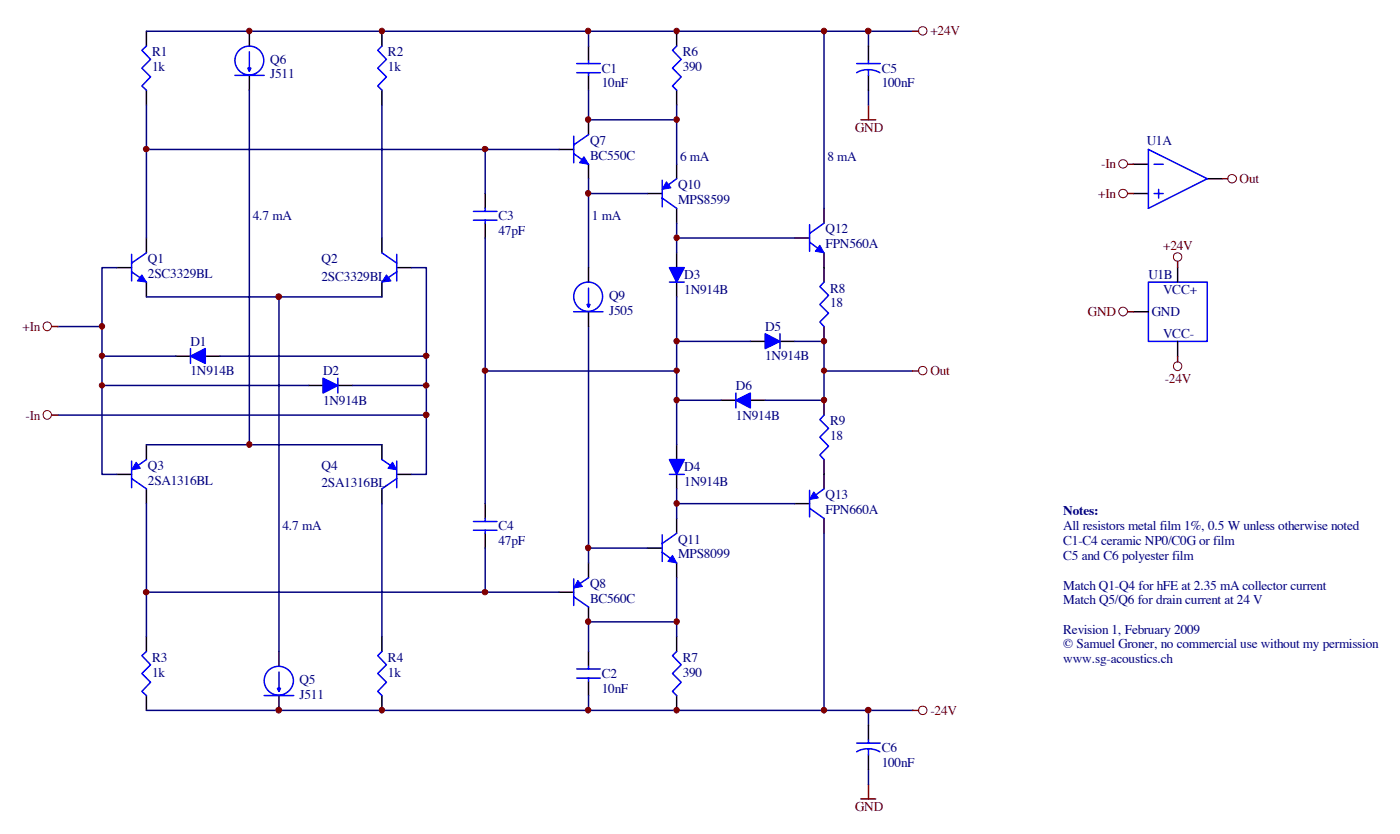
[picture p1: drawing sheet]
<svg xmlns="http://www.w3.org/2000/svg" width="156mm" height="93mm" viewBox="0 0 156 93" stroke-linecap="round" stroke-linejoin="round" font-family="sans-serif">
<g fill="none" stroke="#000" stroke-width=".16">
<path d="M16.3 3.5v1.6M16.3 10v1.7M27.8 3.5v1.6M27.8 8.4v1.6M42.6 3.5v1.6M42.6 10v1.7M62.3 16.6h1.6M65.6 5.1v1.7M65.6 8.4v1.6M65.6 13.3v1.7M65.6 18.3v1.6M75.4 3.5v1.6"/>
<path d="M75.4 10v1.7M75.4 18.3v1.6M96.8 5.1v1.7M96.8 8.4v1.6M126.3 18.3h1.7M134.6 19.9h1.6M13 29.8h1.7M16.3 26.5v1.7M16.3 31.4v1.7M19.6 39.7h1.6M22.9 39.7h1.6M42.6 26.5v1.7"/>
<path d="M42.6 31.4v1.7M44.2 29.8h1.7M54.1 21.6v1.6M54.1 24.9v1.6M65.6 29.8v1.6M65.6 34.7v1.7M72.2 21.6h1.6M75.4 23.2v1.7M75.4 28.2v1.6M75.4 31.4v1.7M83.6 38h1.7M86.9 38h1.7"/>
<path d="M88.6 26.5h1.6M91.8 23.2v1.7M91.8 28.2v3.2M91.8 36.4v1.6M126.3 21.6h1.7M126.3 34.7h1.7M131.3 29.8v1.6M131.3 38v1.7M13 52.8h1.7M16.3 49.5v1.7M16.3 54.5v1.6M34.4 42.9h1.6"/>
<path d="M37.7 42.9h1.6M42.6 49.5v1.7M42.6 54.5v1.6M44.2 52.8h1.7M54.1 56.1v1.7M54.1 59.4v1.7M75.4 49.5v1.7M75.4 52.8v1.7M75.4 57.8v1.6M80.4 44.6h1.6M83.6 44.6h1.7M88.6 56.1h1.6"/>
<path d="M91.8 44.6v1.6M91.8 51.2v3.3M91.8 57.8v1.6M16.3 70.9v1.7M16.3 77.5v1.6M31.1 72.6v1.6M31.1 77.5v1.6M42.6 70.9v1.7M42.6 77.5v1.6M62.3 66h1.6M65.6 62.7v1.7M65.6 67.6v1.7"/>
<path d="M65.6 72.6v1.6M65.6 75.9v1.6M72.2 61.1h1.6M75.4 62.7v1.7M75.4 70.9v1.7M75.4 77.5v1.6M96.8 80.8v1.6M96.8 84.1v1.6"/>
</g>
<g fill="none" stroke="#00f" stroke-width=".16">
<path d="M16.3 5.1l-.5 .5 1 1-1 1 1 1-1 1 .5 .4M26.2 8.4h3.2M27.8 5.8v2.1l.2-.3h-.4l.2 .3M42.6 5.1l-.5 .5 1 1-1 1 1 1-1 1 .5 .4M63.9 17.1l1.7 1.2M63.9 15.2v2.9M64.3 7.1h2.6M64.3 8.1h2.6M65.6 15l-1.7 1.1M65.6 6.8v.3M65.6 8.1v.3M75.4 5.1l-.4 .5 .9 1-.9 1 .9 1-.9 1 .4 .4"/>
<path d="M75.4 19.9l-1.1 .9M95.5 8.1a2.63 2.63 0 0 1 2.6 0M95.5 7.1h2.6M96.8 6.8v.3M96.8 7.8v.6M128 16.6l6.6 3.3-6.6 3.3zM128.6 18.3h1M14.7 30.3l1.6 1.1M14.7 28.3v3M16.3 28.2l-1.6 1.1M21.2 38.8v1.7M42.6 28.2l1.6 1.1"/>
<path d="M44.2 30.3l-1.6 1.1M44.2 28.3v3M52.8 24.5h2.6M52.8 23.5h2.6M54.1 23.2v.3M54.1 24.5v.4M63.9 34.7h3.3M65.6 32.1v2.1l.2-.3h-.4l.2 .3M73.8 20.1v2.9M73.8 22.1l1.6 1.1M74.6 31.4h1.7M86.9 37.2v1.6"/>
<path d="M90.2 27l1.6 1.2M90.2 25v3M91.8 31.4l-.4 .5 .9 1-.9 1 .9 1-.9 1 .4 .5M91.8 24.9l-1.6 1.1M128 31.4h6.6v6.6h-6.6zM128.6 21.6h1M129.1 21.1v1M14.7 51.4v2.9M14.7 53.3l1.6 1.2M16.3 51.2l-1.1 .8M37.7 42.1v1.7M42.6 51.2l1.2 .8"/>
<path d="M44.2 51.4v2.9M44.2 53.3l-1.6 1.2M52.8 59.1h2.6M52.8 58.1h2.6M54.1 57.8v.3M54.1 59.1v.3M73.8 59.6v2.9M74.6 52.8h1.7M75.4 59.4l-1.6 1.1M82 43.8v1.6M90.2 54.6v3M90.2 56.6l1.6 1.2"/>
<path d="M91.8 46.2l-.4 .5 .9 1-.9 1 .9 1-.9 1 .4 .5M91.8 54.5l-1.1 .8M16.3 72.6l-.5 .4 1 1.1-1 .9 1 1-1 1 .5 .5M29.4 77.5h3.3M31.1 74.9v2.1l.2-.3h-.4l.2 .3M42.6 72.6l-.5 .4 1 1.1-1 .9 1 1-1 1 .5 .5M63.9 64.5v2.9M63.9 66.5l1.7 1.1M64.3 74.5h2.6M64.3 75.5h2.6M65.6 64.4l-1.2 .8M65.6 74.2v.3"/>
<path d="M65.6 75.5v.4M73.8 61.5l1.6 1.2M75.4 72.6l-.4 .4 .9 1.1-.9 .9 .9 1-.9 1 .4 .5M95.5 83.7a2.63 2.63 0 0 1 2.6 0M95.5 82.8h2.6M96.8 82.4v.4M96.8 83.4v.7"/>
<circle cx="27.8" cy="6.7" r="1.61"/>
<circle cx="65.5" cy="33" r="1.62"/>
<circle cx="31.1" cy="75.8" r="1.62"/>
</g>
<g fill="#00f" stroke="#00f" stroke-width=".11">
<path d="M15.8 30.6l.5 .8-1-.1z"/>
<path d="M43.1 30.6l.5 .7-1 .1z"/>
<path d="M15.2 51.5l.4 .7-.9 .1z"/>
<path d="M43.8 51.5l.4 .8-1-.1z"/>
<path d="M65.1 17.5l.5 .8-1-.2z"/>
<path d="M64.4 64.7l.5 .6-1 .2z"/>
<path d="M75 61.9l.4 .8-1-.2z"/>
<path d="M74.3 20.2l.5 .7-1 .2z"/>
<path d="M91.4 27.3l.4 .9-.9-.2z"/>
<path d="M90.7 54.8l.5 .7-1 .1z"/>
</g>
<g fill="#00f" stroke="#00f" stroke-width=".16">
<path d="M21.2 39.7l1.7-.9v1.7z"/>
<path d="M36 42.1l1.7 .8-1.7 .9z"/>
<path d="M74.6 29.8h1.7l-.9 1.6z"/>
<path d="M74.6 51.2h1.7l-.9 1.6z"/>
<path d="M85.3 37.2l1.6 .8-1.6 .8z"/>
<path d="M82 44.6l1.6-.8v1.6z"/>
</g>
<g fill="none" stroke="#000080" stroke-width=".16">
<path d="M16.3 11.7v14.8M16.3 16.6h46M16.3 3.5h85.4M27.8 10v39.5M42.6 11.7v14.8M54.1 16.6v5M65.6 10v3.3h9.8M65.6 3.5v1.6M65.6 19.9v9.9M75.4 11.7v6.6M91.8 3.5v19.7M96.8 3.5v1.6"/>
<path d="M96.8 10v1.7M6.5 36.4h4.9M11.4 39.7h8.2M13 29.8h-1.6v23h1.6M16.3 33.1h26.3M24.5 39.7h23M31.1 33.1v39.5M45.9 29.8h1.6v23h-1.6M54.1 26.5v29.6M65.6 21.6h6.6M65.6 36.4v26.3M75.4 24.9v3.3"/>
<path d="M75.4 33.1v16.4M75.4 38h8.2M75.4 26.5h13.2M88.6 38h3.2v6.6h-6.5M6.5 46.2h41M11.4 42.9h23M16.3 49.5h26.3M16.3 56.1v14.8M39.3 42.9h8.2M42.6 56.1v14.8M54.1 41.3h21.3M75.4 54.5v3.3"/>
<path d="M75.4 56.1h13.2M75.4 44.6h5M91.8 59.4v19.7M91.8 41.3h9.9M16.3 66h46M16.3 79.1h85.4M54.1 61.1v4.9M65.6 61.1h6.6M65.6 77.5v1.6M75.4 64.4v6.5M75.4 69.3h-9.8v3.3M96.8 79.1v1.7"/>
<path d="M96.8 85.7v1.7"/>
</g>
<g fill="#800000" stroke="#800000" stroke-width=".11">
<circle cx="31.1" cy="33" r=".32"/>
<circle cx="27.8" cy="49.5" r=".31"/>
<circle cx="47.5" cy="46.2" r=".32"/>
<circle cx="11.4" cy="42.9" r=".3"/>
<circle cx="11.4" cy="39.6" r=".3"/>
<circle cx="47.5" cy="39.6" r=".31"/>
<circle cx="47.5" cy="42.9" r=".31"/>
<circle cx="11.4" cy="36.3" r=".31"/>
<circle cx="65.5" cy="13.3" r=".31"/>
<circle cx="65.5" cy="69.2" r=".31"/>
<circle cx="91.8" cy="38" r=".31"/>
<circle cx="91.8" cy="44.6" r=".31"/>
<circle cx="75.4" cy="69.2" r=".31"/>
<circle cx="75.4" cy="13.3" r=".31"/>
<circle cx="75.4" cy="26.5" r=".31"/>
<circle cx="75.4" cy="56.1" r=".31"/>
<circle cx="91.8" cy="41.3" r=".3"/>
<circle cx="16.3" cy="66" r=".31"/>
<circle cx="54.1" cy="66" r=".31"/>
<circle cx="16.3" cy="16.6" r=".31"/>
<circle cx="54.1" cy="16.6" r=".31"/>
<circle cx="31.1" cy="79.1" r=".32"/>
<circle cx="42.6" cy="79.1" r=".31"/>
<circle cx="75.4" cy="79.1" r=".31"/>
<circle cx="91.8" cy="79.1" r=".31"/>
<circle cx="65.5" cy="79.1" r=".31"/>
<circle cx="27.8" cy="3.5" r=".31"/>
<circle cx="42.6" cy="3.5" r=".31"/>
<circle cx="75.4" cy="3.5" r=".31"/>
<circle cx="91.8" cy="3.5" r=".31"/>
<circle cx="65.5" cy="3.5" r=".31"/>
<circle cx="75.4" cy="44.6" r=".31"/>
<circle cx="75.4" cy="38" r=".31"/>
<circle cx="96.8" cy="79.1" r=".32"/>
<circle cx="96.8" cy="3.5" r=".32"/>
<circle cx="65.5" cy="21.5" r=".31"/>
<circle cx="65.5" cy="61" r=".31"/>
<circle cx="54.1" cy="41.3" r=".31"/>
<circle cx="75.4" cy="41.3" r=".3"/>
</g>
<g fill="none" stroke="#800000" stroke-width=".11">
<circle cx="102.8" cy="3.4" r=".47"/>
<circle cx="125.2" cy="18.3" r=".48"/>
<circle cx="137.3" cy="19.9" r=".48"/>
<circle cx="5.3" cy="36.3" r=".48"/>
<circle cx="125.2" cy="34.7" r=".49"/>
<circle cx="125.2" cy="21.6" r=".48"/>
<circle cx="131.2" cy="28.6" r=".47"/>
<circle cx="5.3" cy="46.2" r=".48"/>
<circle cx="102.8" cy="41.3" r=".47"/>
<circle cx="131.2" cy="40.8" r=".48"/>
<circle cx="102.8" cy="79.1" r=".47"/>
</g>
<g fill="none" stroke="#800000" stroke-width=".16">
<path d="M95.9 13.3h1.7M96.8 11.7v1.6M101.7 3.5h.7M125.7 18.3h.6M136.2 19.9h.6M5.8 36.4h.7M125.7 21.6h.6M125.7 34.7h.6M131.3 29.1v.7M131.3 39.7v.6M5.8 46.2h.7M101.7 41.3h.7"/>
<path d="M101.7 79.1h.7M95.9 89h1.7M96.8 87.4v1.6"/>
</g>
<g font-size="1.5" fill="#800000">
<text x="103.7" y="3.9">+24V</text>
<text x="95.3" y="14.7">GND</text>
<text x="122.4" y="22.1">+In</text>
<text x="122.7" y="18.8">-In</text>
<text x="138.2" y="20.4">Out</text>
<text x="129.6" y="27.8">+24V</text>
<text x="121.3" y="35.2">GND</text>
<text x="2.5" y="36.9">+In</text>
<text x="103.7" y="41.8">Out</text>
<text x="2.9" y="46.7">-In</text>
<text x="129.8" y="42.6">-24V</text>
<text x="103.7" y="79.6">-24V</text>
<text x="95.3" y="90.3">GND</text>
</g>
<g font-size="1.5" fill="#000080">
<text x="17" y="6.3">R1</text>
<text x="17" y="7.9">1k</text>
<text x="30.1" y="7.1">Q6</text>
<text x="30.1" y="8.7">J511</text>
<text x="43.2" y="6.3">R2</text>
<text x="43.2" y="7.9">1k</text>
<text x="67.1" y="8.1">C1</text>
<text x="67.1" y="9.7">10nF</text>
<text x="76.1" y="6.3">R6</text>
<text x="76.1" y="7.9">390</text>
<text x="98.3" y="8.1">C5</text>
<text x="98.3" y="9.7">100nF</text>
<text x="65.8" y="16.1">Q7</text>
<text x="65.8" y="17.8">BC550C</text>
<text x="75.8" y="18">6 mA</text>
<text x="92.2" y="18">8 mA</text>
<text x="127.8" y="16.1">U1A</text>
<text x="75.6" y="21.1">Q10</text>
<text x="75.6" y="22.7">MPS8599</text>
<text x="16.5" y="29.3">Q1</text>
<text x="28.2" y="24.5">4.7 mA</text>
<text x="35.8" y="29.3">Q2</text>
<text x="55.6" y="24.5">C3</text>
<text x="55.6" y="26.2">47pF</text>
<text x="66" y="24.5">1 mA</text>
<text x="92" y="26">Q12</text>
<text x="92" y="27.7">FPN560A</text>
<text x="16.5" y="31">2SC3329BL</text>
<text x="35.8" y="31.3">2SC3329BL</text>
<text x="67.9" y="33.4">Q9</text>
<text x="67.9" y="35.1">J505</text>
<text x="76.3" y="31.1">D3</text>
<text x="76.3" y="32.7">1N914B</text>
<text x="92.5" y="32.6">R8</text>
<text x="92.5" y="34.2">18</text>
<text x="128" y="31.1">U1B</text>
<text x="128.4" y="35.2">GND</text>
<text x="129.6" y="32.7">VCC+</text>
<text x="21.2" y="38.5">D1</text>
<text x="21.2" y="41.8">1N914B</text>
<text x="36" y="41.8">D2</text>
<text x="85.3" y="36.9">D5</text>
<text x="85.3" y="40.1">1N914B</text>
<text x="129.6" y="37.7">VCC-</text>
<text x="36" y="45.1">1N914B</text>
<text x="82" y="43.4">D6</text>
<text x="82" y="46.7">1N914B</text>
<text x="92.5" y="47.4">R9</text>
<text x="16.5" y="52.3">Q3</text>
<text x="16.5" y="54">2SA1316BL</text>
<text x="35.8" y="52.3">Q4</text>
<text x="76.3" y="52.5">D4</text>
<text x="92.5" y="49">18</text>
<text x="31.5" y="59.1">4.7 mA</text>
<text x="35.8" y="54.3">2SA1316BL</text>
<text x="55.6" y="59.1">C4</text>
<text x="76.3" y="54.2">1N914B</text>
<text x="92" y="55.6">Q13</text>
<text x="92" y="57.2">FPN660A</text>
<text x="118.5" y="57.4">Notes:</text>
<text x="118.5" y="59.1">All resistors metal film 1%, 0.5 W unless otherwise noted</text>
<text x="55.6" y="60.7">47pF</text>
<text x="65.8" y="65.5">Q8</text>
<text x="75.6" y="60.5">Q11</text>
<text x="75.6" y="62.2">MPS8099</text>
<text x="118.5" y="65.7">Match Q1-Q4 for hFE at 2.35 mA collector current</text>
<text x="118.5" y="60.7">C1-C4 ceramic NP0/C0G or film</text>
<text x="118.5" y="62.4">C5 and C6 polyester film</text>
<text x="65.8" y="67.2">BC560C</text>
<text x="118.5" y="67.3">Match Q5/Q6 for drain current at 24 V</text>
<text x="118.5" y="70.6">Revision 1, February 2009</text>
<text x="17" y="73.7">R3</text>
<text x="17" y="75.4">1k</text>
<text x="33.4" y="76.2">Q5</text>
<text x="33.4" y="77.8">J511</text>
<text x="43.2" y="73.7">R4</text>
<text x="43.2" y="75.4">1k</text>
<text x="67.1" y="75.5">C2</text>
<text x="67.1" y="77.2">10nF</text>
<text x="76.1" y="73.7">R7</text>
<text x="76.1" y="75.4">390</text>
<text x="118.5" y="72.2">© Samuel Groner, no commercial use without my permission</text>
<text x="118.5" y="73.9">www.sg-acoustics.ch</text>
<text x="98.3" y="83.7">C6</text>
<text x="98.3" y="85.4">100nF</text>
</g>
</svg>
